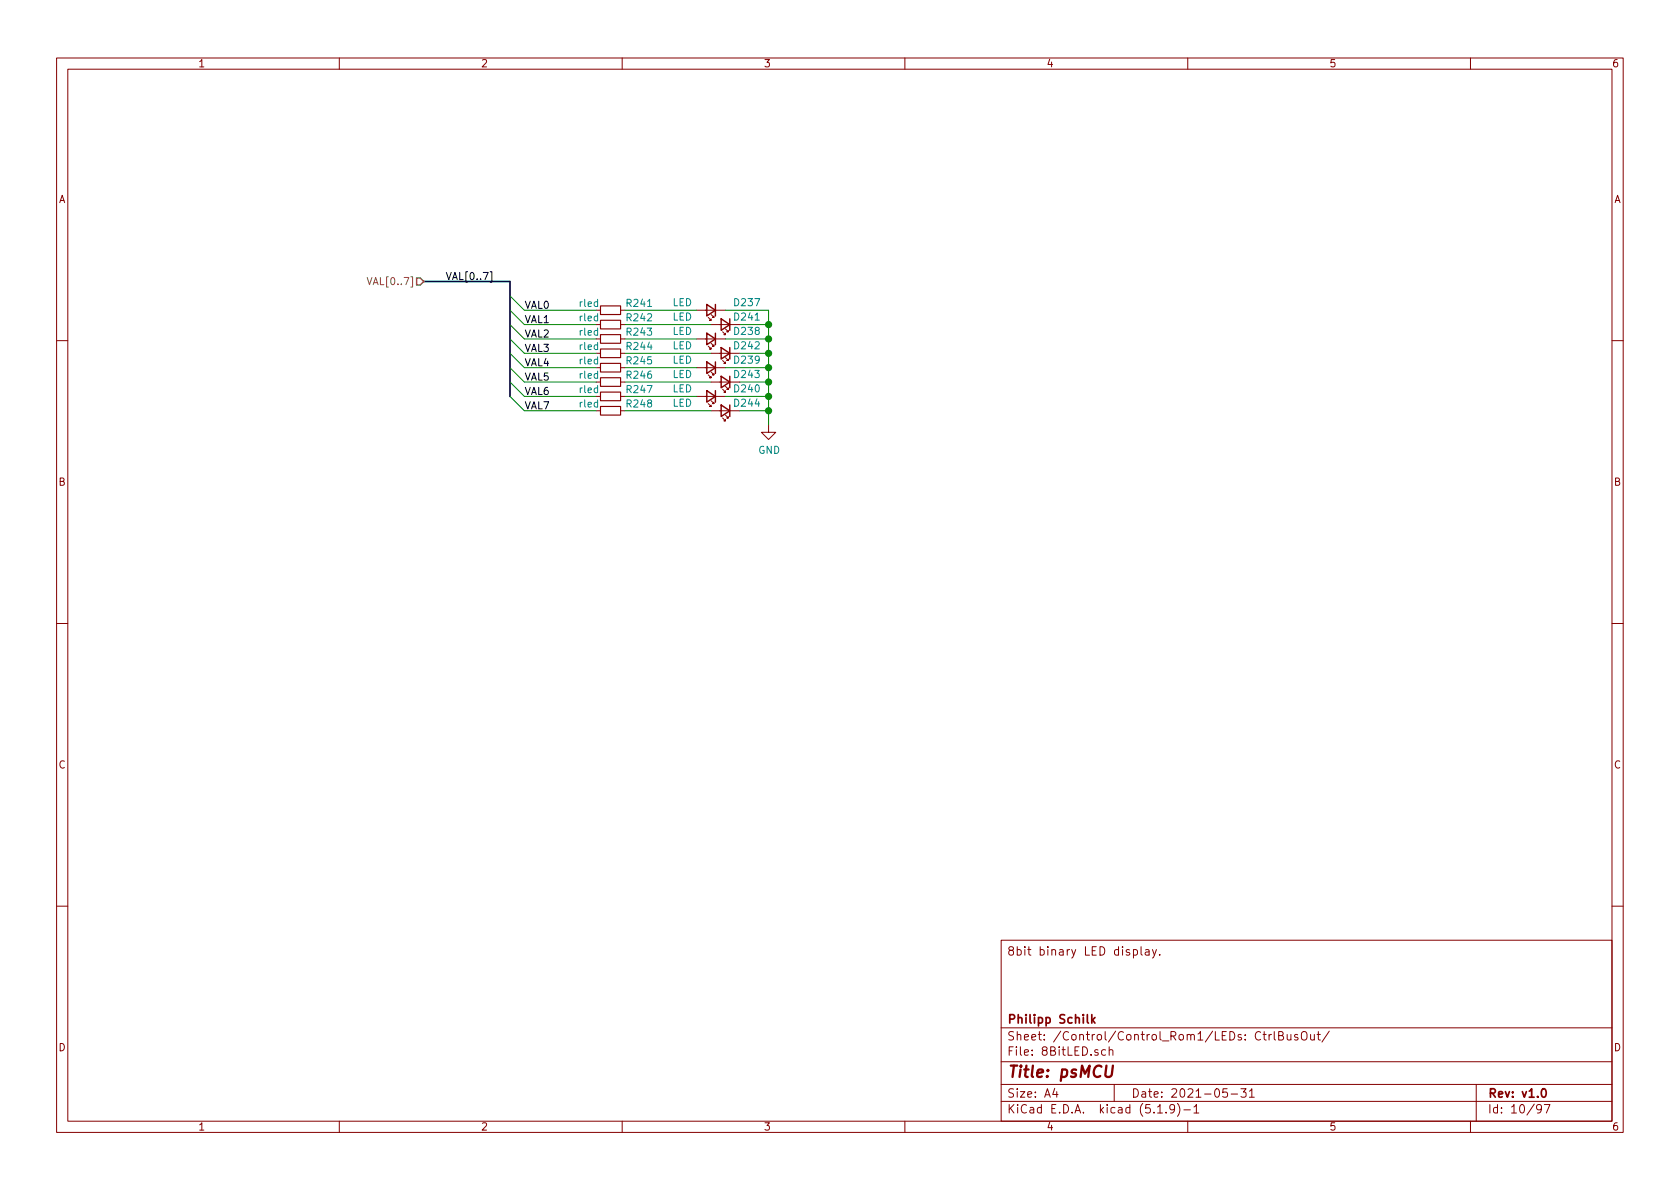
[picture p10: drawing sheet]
<svg xmlns="http://www.w3.org/2000/svg" width="297mm" height="210mm" viewBox="0 0 297 210" stroke-linecap="round" stroke-linejoin="round" font-family="sans-serif">
<g fill="none" stroke="#840000" stroke-width=".18">
<path d="M10 10.3h277v189.9h-277zM12 12.2h273v186.1h-273zM60 10.3v1.9M110 10.3v1.9M160 10.3v1.9M210 10.3v1.9M260 10.3v1.9M105.4 57.4h.8M105.4 59.9h.8M105.4 54.9h.8M109.7 57.4h.8M109.7 59.9h.8"/>
<path d="M109.7 54.9h.8M123.2 59.9h5.1M123.2 54.9h5.1M125.2 56.1l.5 .5h-.2h.2v-.2M125.7 55.6l.5 .5h-.2h.2v-.2M125.7 57.4h5.1M127.8 58.7l.5 .5h-.3h.3v-.3M128.3 58.2l.5 .5h-.3h.3v-.3M10 60.2h2M105.4 72.6h.8M105.4 70.1h.8M105.4 67.6h.8"/>
<path d="M105.4 65h.8M105.4 62.5h.8M109.7 72.6h.8M109.7 70.1h.8M109.7 67.6h.8M109.7 65h.8M109.7 62.5h.8M123.2 70.1h5.1M123.2 65h5.1M125.2 71.4l.5 .5h-.2h.2v-.3M125.2 66.3l.5 .5h-.2h.2v-.3M125.2 61.2l.5 .5h-.2h.2v-.2"/>
<path d="M125.7 70.9l.5 .5h-.2h.2v-.3M125.7 65.8l.5 .5h-.2h.2v-.3M125.7 60.7l.5 .5h-.2h.2v-.2M125.7 72.6h5.1M125.7 67.6h5.1M125.7 62.5h5.1M127.8 73.9l.5 .5h-.3h.3v-.2M127.8 68.8l.5 .5h-.3h.3v-.2M127.8 63.7l.5 .6h-.3h.3v-.3M128.3 73.4l.5 .5h-.3h.3v-.2M128.3 68.3l.5 .5h-.3h.3v-.2M128.3 63.2l.5 .5h-.3h.3v-.2"/>
<path d="M135.9 75.2v1.2h1.3l-1.3 1.3-1.3-1.3h1.3M285 60.2h2M10 110.3h2M285 110.3h2M10 160.2h2M177 166.3h108v32h-108zM200.4 168l.4-.1 .3 .3-.1 .6-.2 .1-.4-.1M201.8 167.4v1.3l.2 .2M202.5 168h.6l.1 .9M203.2 168.3h-.5l-.2 .2 .2 .4 .5-.1M203.8 167.9l.3 1M204.5 167.9l-.5 1.4-.2 .1"/>
<path d="M205.1 168.8v.1M285 160.2h2M60 198.3v1.9M110 198.3v1.9M160 198.3v1.9M177 194.8h108M177 191.8h108M177 187.8h108M177 181.8h108M186.5 192.5l-.4 1h1M186.8 193v1M195.5 185.7l-.5-.1-.2 .3v.6l.2 .1 .5-.1"/>
<path d="M196.1 185.7h.1a.37 .37 0 0 1 .6 .1v.8M196.1 185.1v1.5M197 191.8v3M204.7 196.8h.8M206.2 196.7v.1M207.7 196l-.1 .1a.48 .48 0 0 1-.6 .1l-.2-.2 .2-.6a.48 .48 0 0 1 .6 .1 1.27 1.27 0 0 1-.2 1.2l-.4 .1M208.2 195.1a1.71 1.71 0 0 1 0 2.3M209.3 196.3h1.2M210 198.3v1.9M211.1 195.8l.4-.5v1.5M211.1 196.8h.9M217 192.5h-.7l-.1 .7 .2-.1 .5 .1 .1 .2v.5l-.2 .1-.6-.1"/>
<path d="M217.7 193.5h1.1M219.4 192.5h.9l-.5 .6 .5 .1v.7l-.3 .1-.6-.1M220.9 193l.4-.5v1.5M220.9 194h.9M224.4 182.9v1M224.8 182.9l-.4 .3M225.3 182.4v1.3l.2 .2M226.1 183.1h.6l.2-.3-.2-.3-.6-.1v1.5h.6l.2-.3a.41 .41 0 0 0-.3-.5M227.6 182.9v.8a.39 .39 0 0 0 .6 .1M228.2 182.9v1M229.4 183l-.3-.1-.2 .2 .1 .3 .4 .1v.3h-.5M230.1 182.6a.5 .5 0 0 1 .6-.2 .5 .5 0 0 1 .4 .5v.5a.5 .5 0 0 1-.5 .5 .5 .5 0 0 1-.5-.5z"/>
<path d="M231.7 182.9v.8a.39 .39 0 0 0 .7 .1M232.4 182.9v1M232.9 182.9h.6M233.1 182.4v1.3l.4 .2M235 182.3l-1.3 2M260 198.3v1.9M261 191.8v6.5M272.5 196l-.1 .2a.48 .48 0 0 1-.6-.1v-.6a.48 .48 0 0 1 .6-.1l.1 .1a1.19 1.19 0 0 1-.2 1.2l-.5 .1M273 195.3h1l-.6 1.5"/>
</g>
<path d="M192.3 179.4v1.3l.2 .2M193 179.4v1.5M193.6 179.9l-.6 .6M193.2 180.4l.4 .5M272.7 192.7l.2-.2a.81 .81 0 0 1 .6 .6 .81 .81 0 0 1-.3 .8l-.2 .1a.79 .79 0 0 1-.3-1.3z" fill="none" stroke="#840000" stroke-width=".3"/>
<path d="M195.6 188.4l-.2 1.7 .2 .2a.66 .66 0 0 0 1-.2l.2-1.7" fill="none" stroke="#840000" stroke-width=".41"/>
<g fill="none" stroke="#840000" stroke-width=".25">
<path d="M125 58.9l1.5 1-1.5 1.1zM125 53.8l1.5 1.1-1.5 1zM126.5 53.8v2.1M126.5 58.9v2.1M127.5 56.4l1.5 1-1.5 1zM129 56.4v2M125 69.1l1.5 1-1.5 1zM125 64l1.5 1-1.5 1zM126.5 64v2M126.5 69.1v2M127.5 71.6l1.5 1-1.5 1.1zM127.5 66.5l1.5 1.1-1.5 1z"/>
<path d="M127.5 61.5l1.5 1-1.5 1zM129 61.5v2M129 66.5v2.1M129 71.6v2.1"/>
</g>
<path d="M106.2 59.2h3.5v1.5h-3.5zM106.2 56.6h3.5v1.6h-3.5zM106.2 54.1h3.5v1.5h-3.5zM106.2 71.9h3.5v1.5h-3.5zM106.2 69.3h3.5v1.6h-3.5zM106.2 66.8h3.5v1.5h-3.5zM106.2 64.3h3.5v1.5h-3.5zM106.2 61.7h3.5v1.5h-3.5z" fill="none" stroke="#840000" stroke-width=".2"/>
<path d="M74.9 49.8h15.3v20.3" fill="none" stroke="#000084" stroke-width=".3"/>
<g fill="none" stroke="#008400" stroke-width=".18">
<path d="M90.2 54.9l2.5 2.5h12.7M90.2 57.4l2.5 2.5h12.7M90.2 59.9l2.5 2.6h12.7M90.2 52.3l2.5 2.6h12.7M110.5 57.4h15.2M110.5 59.9h12.7M110.5 54.9h12.7M128.3 59.9h7.6M128.3 54.9h7.6v20.3M130.8 57.4h5.1M90.2 70.1l2.5 2.5h12.7M90.2 67.6l2.5 2.5h12.7"/>
<path d="M90.2 65l2.5 2.6h12.7M90.2 62.5l2.5 2.5h12.7M110.5 72.6h15.2M110.5 70.1h12.7M110.5 67.6h15.2M110.5 65h12.7M110.5 62.5h15.2M128.3 70.1h7.6M128.3 65h7.6M130.8 72.6h5.1M130.8 67.6h5.1M130.8 62.5h5.1"/>
</g>
<path d="M64.9 49.1l.4 1.2 .5-1.2" fill="none" stroke="#848400" stroke-width=".18"/>
<path d="M73.7 49.1h.6l.6 .7-.6 .6h-.6z" fill="none" stroke="#848400" stroke-width=".25"/>
<path d="M86.7 48.1h.3v1.8h-.3" fill="none" stroke="#000" stroke-width=".18"/>
<g fill="#008400" stroke="#008400" stroke-width=".25">
<circle cx="135.9" cy="59.9" r=".51"/>
<circle cx="135.9" cy="57.4" r=".51"/>
<circle cx="135.9" cy="62.5" r=".51"/>
<circle cx="135.9" cy="65" r=".51"/>
<circle cx="135.9" cy="67.6" r=".51"/>
<circle cx="135.9" cy="70.1" r=".51"/>
<circle cx="135.9" cy="72.6" r=".51"/>
</g>
<text font-size="2.8" fill="#840000" x="178" y="190.5">Title: psMCU</text>
<g font-size="2.1" fill="#840000">
<text x="178" y="169">8bit binary LED display.</text>
<text x="178" y="184">Sheet: /Control/Control_Rom1/LEDs: CtrlBusOut/</text>
<text x="178" y="181">Philipp Schilk</text>
<text x="178" y="186.7">File: 8BitLED.sch</text>
<text x="178" y="196.9">KiCad E.D.A. kicad (5.1.9)-1</text>
<text x="178" y="194.1">Size: A4</text>
<text x="200" y="194.1">Date: 2021-05-31</text>
<text x="263" y="194.1">Rev: v1.0</text>
<text x="263" y="196.9">Id: 10/97</text>
</g>
<g font-size="1.8" fill="#840000">
<text x="35" y="11.9">1</text>
<text x="85" y="11.9">2</text>
<text x="135" y="11.9">3</text>
<text x="185" y="11.9">4</text>
<text x="235" y="11.9">5</text>
<text x="285" y="11.9">6</text>
<text x="10.4" y="35.9">A</text>
<text x="285.4" y="35.9">A</text>
<text x="10.4" y="85.9">B</text>
<text x="285.4" y="85.9">B</text>
<text x="10.4" y="135.9">C</text>
<text x="285.4" y="135.9">C</text>
<text x="10.4" y="185.9">D</text>
<text x="285.4" y="185.9">D</text>
<text x="35" y="199.9">1</text>
<text x="85" y="199.9">2</text>
<text x="135" y="199.9">3</text>
<text x="185" y="199.9">4</text>
<text x="235" y="199.9">5</text>
<text x="285" y="199.9">6</text>
</g>
<text font-size="1.8" fill="#848400" x="65.7" y="50.4">VAL[0..7]</text>
<g font-size="1.8">
<text x="78.7" y="49.5">VAL[0..7]</text>
<text x="92.7" y="59.7">VAL2</text>
<text x="92.7" y="57.1">VAL1</text>
<text x="92.7" y="54.6">VAL0</text>
<text x="92.7" y="64.8">VAL4</text>
<text x="92.7" y="62.2">VAL3</text>
<text x="92.7" y="69.8">VAL6</text>
<text x="92.7" y="67.3">VAL5</text>
<text x="92.7" y="72.4">VAL7</text>
</g>
<g font-size="1.8" fill="#008484">
<text x="102.5" y="59.4">rled</text>
<text x="102.5" y="56.8">rled</text>
<text x="102.5" y="54.3">rled</text>
<text x="110.9" y="59.4">R243</text>
<text x="110.9" y="56.8">R242</text>
<text x="110.9" y="54.3">R241</text>
<text x="118.9" y="56.7">LED</text>
<text x="118.9" y="59.2">LED</text>
<text x="118.9" y="54.1">LED</text>
<text x="129.9" y="56.7">D241</text>
<text x="129.9" y="59.2">D238</text>
<text x="129.9" y="54.1">D237</text>
<text x="102.5" y="64.4">rled</text>
<text x="102.5" y="61.9">rled</text>
<text x="110.9" y="64.4">R245</text>
<text x="110.9" y="61.9">R244</text>
<text x="118.9" y="64.3">LED</text>
<text x="118.9" y="61.8">LED</text>
<text x="129.9" y="64.3">D239</text>
<text x="129.9" y="61.8">D242</text>
<text x="102.5" y="69.5">rled</text>
<text x="102.5" y="67">rled</text>
<text x="110.9" y="69.5">R247</text>
<text x="110.9" y="67">R246</text>
<text x="118.9" y="69.4">LED</text>
<text x="118.9" y="71.9">LED</text>
<text x="118.9" y="66.8">LED</text>
<text x="129.9" y="69.4">D240</text>
<text x="129.9" y="71.9">D244</text>
<text x="129.9" y="66.8">D243</text>
<text x="102.5" y="72.1">rled</text>
<text x="110.9" y="72.1">R248</text>
<text x="134.1" y="80.3">GND</text>
</g>
</svg>
